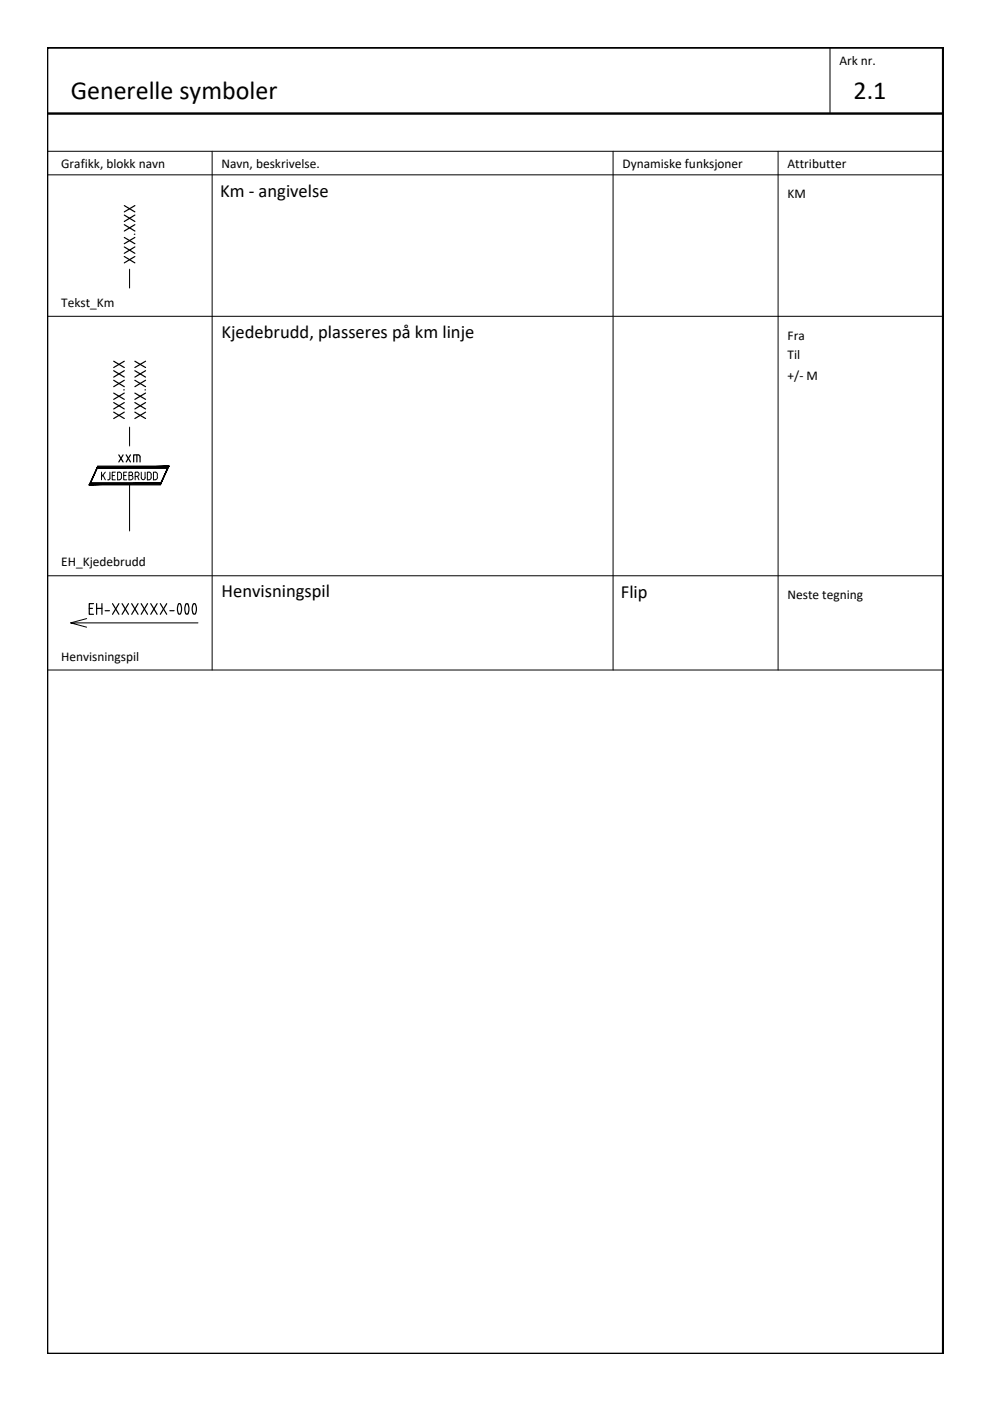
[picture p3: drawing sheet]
<svg xmlns="http://www.w3.org/2000/svg" width="210mm" height="297mm" viewBox="0 0 210 297" stroke-linecap="round" stroke-linejoin="round" font-family="sans-serif">
<path d="M10 10.1h190v276.9h-190zM10 24.1h189.9" fill="none" stroke="#000" stroke-width=".51"/>
<g fill="none" stroke="#000" stroke-width=".21">
<path d="M176 10.1v14M10 32.1h189.9M10 37.1h189.9M45 32.1v110M130 32.1v110M165 32.1v110M27.5 57.1v4M10 67.1h189.9M27.5 90.6v4M21.5 100.1v1.6M21.8 100.7l.5 1M22.3 100.1l-.8 1"/>
<path d="M23.3 100.1v1.3M23.3 101.4a.38 .38 0 0 1-.5 .3M23.8 100.8h.5M24.4 100.1h-.6v1.6h.6M25.3 100.1h-.4v1.6l.6-.1 .2-.1v-.9M26.2 100.8h.5M26.9 100.1h-.7v1.6h.7M27.3 100.8h.5M27.5 102.6v10M27.8 100.1h-.5v1.6h.5a.46 .46 0 0 0 .4-.4 .46 .46 0 0 0-.4-.5M27.8 100.1a.37 .37 0 0 1 .3 .4 .37 .37 0 0 1-.3 .3M28.7 101h.4"/>
<path d="M29.1 100.1h-.4v1.6M29.1 100.1a.46 .46 0 0 1 .4 .4 .46 .46 0 0 1-.4 .5M29.1 101l.4 .7M30 100.1v1.2M30 101.3a.41 .41 0 0 0 .4 .4 .41 .41 0 0 0 .4-.4M30.8 100.1v1.2M31.6 100.1h-.4v1.6l.6-.1 .2-.1v-.9M33.4 100.6v.6M33.4 100.6l-.2-.4-.7-.1v1.6l.7-.1 .2-.4M10 122.1h189.9M18.4 131.2l-3.4 .9M42 132.1h-27l3.4 .9"/>
<path d="M10 142.1h189.9"/>
</g>
<g fill="none" stroke="#000" stroke-width=".25">
<path d="M26.4 54.4l2.2 1.3M26.4 52.4l2.2 1.3M26.4 50.3l2.2 1.4M26.4 47.6l2.2 1.4M26.4 45.6l2.2 1.4M26.4 43.6l2.2 1.3M28.5 49.7h.1M28.6 54.4l-2.2 1.3M28.6 52.4l-2.2 1.3M28.6 50.3l-2.2 1.4M28.6 47.6l-2.2 1.4M28.6 45.6l-2.2 1.4"/>
<path d="M28.6 43.6l-2.2 1.3M18.9 129h.7M19.8 128h-.9v2.2h.9M20.5 129h1.1M20.5 128v2.2M21.6 128v2.2M22.3 129.5h.9M23.9 128l1.3 2.2M25.2 128l-1.3 2.2M25.9 128l1.3 2.2M27.2 128l-1.3 2.2M27.9 128l1.4 2.2"/>
<path d="M29.3 128l-1.4 2.2M29.9 128l1.4 2.2M31.3 128l-1.4 2.2M32 128l1.3 2.2M33.3 128l-1.3 2.2M34 128l1.3 2.2M35.3 128l-1.3 2.2M36 129.5h.9M37.8 128.1l.4-.1 .2 .5 .1 .8-.2 .8M37.8 130.1l.2 .1 .3-.1M37.8 128.1l-.2 .8 .2 1.2M39.4 130.1l.2 .1 .3-.1"/>
<path d="M39.4 130.1l-.2-1.2a.74 .74 0 0 1 .4-.9l.3 .1 .2 .8-.3 1.2M41 130.1l.2 .1 .2-.1M41 130.1l-.2-1.2a.74 .74 0 0 1 .4-.9l.2 .1 .2 .8-.2 1.2"/>
</g>
<path d="M19.2 102.3l-.3 .5 15.2-.5zM18.9 102.8l15.2-.5-.1 .5zM35.5 99.3l-1.5 3.5zM35.9 98.8l-1.9 4 1.5-3.5zM20.6 99.3h14.9l.4-.5zM20.7 98.8h15.2l-15.3 .5zM20.7 98.8l-1.5 3.5zM20.7 98.8l-1.8 4z" fill="#000" stroke="#000" stroke-width=".21"/>
<g font-size="5.5">
<text x="15" y="21.1">Generelle symboler</text>
<text x="181" y="21.1">2.1</text>
</g>
<g font-size="5.3">
<text x="27.2" y="90" transform="rotate(-90 27.2 90)">XXX.XXX</text>
<text x="31.7" y="90" transform="rotate(-90 31.7 90)">XXX.XXX</text>
</g>
<text font-size="4.4" x="24" y="99.1">xxm</text>
<g font-size="3.9">
<text x="46.7" y="41.7">Km - angivelse</text>
<text x="47" y="71.6">Kjedebrudd, plasseres på km linje</text>
<text x="47" y="126.6">Henvisningspil</text>
<text x="131.6" y="126.8">Flip</text>
</g>
<g font-size="2.8">
<text x="178" y="13.9">Ark nr.</text>
<text x="13" y="35.6">Grafikk, blokk navn</text>
<text x="47" y="35.6">Navn, beskrivelse.</text>
<text x="132" y="35.6">Dynamiske funksjoner</text>
<text x="167" y="35.6">Attributter</text>
<text x="167" y="42.1">KM</text>
<text x="13" y="65.1">Tekst_Km</text>
<text x="167" y="76.1">Til</text>
<text x="167" y="72.1">Fra</text>
<text x="167" y="80.6">+/- M</text>
<text x="13" y="120.1">EH_Kjedebrudd</text>
<text x="167" y="127.1">Neste tegning</text>
<text x="13" y="140.1">Henvisningspil</text>
</g>
</svg>
